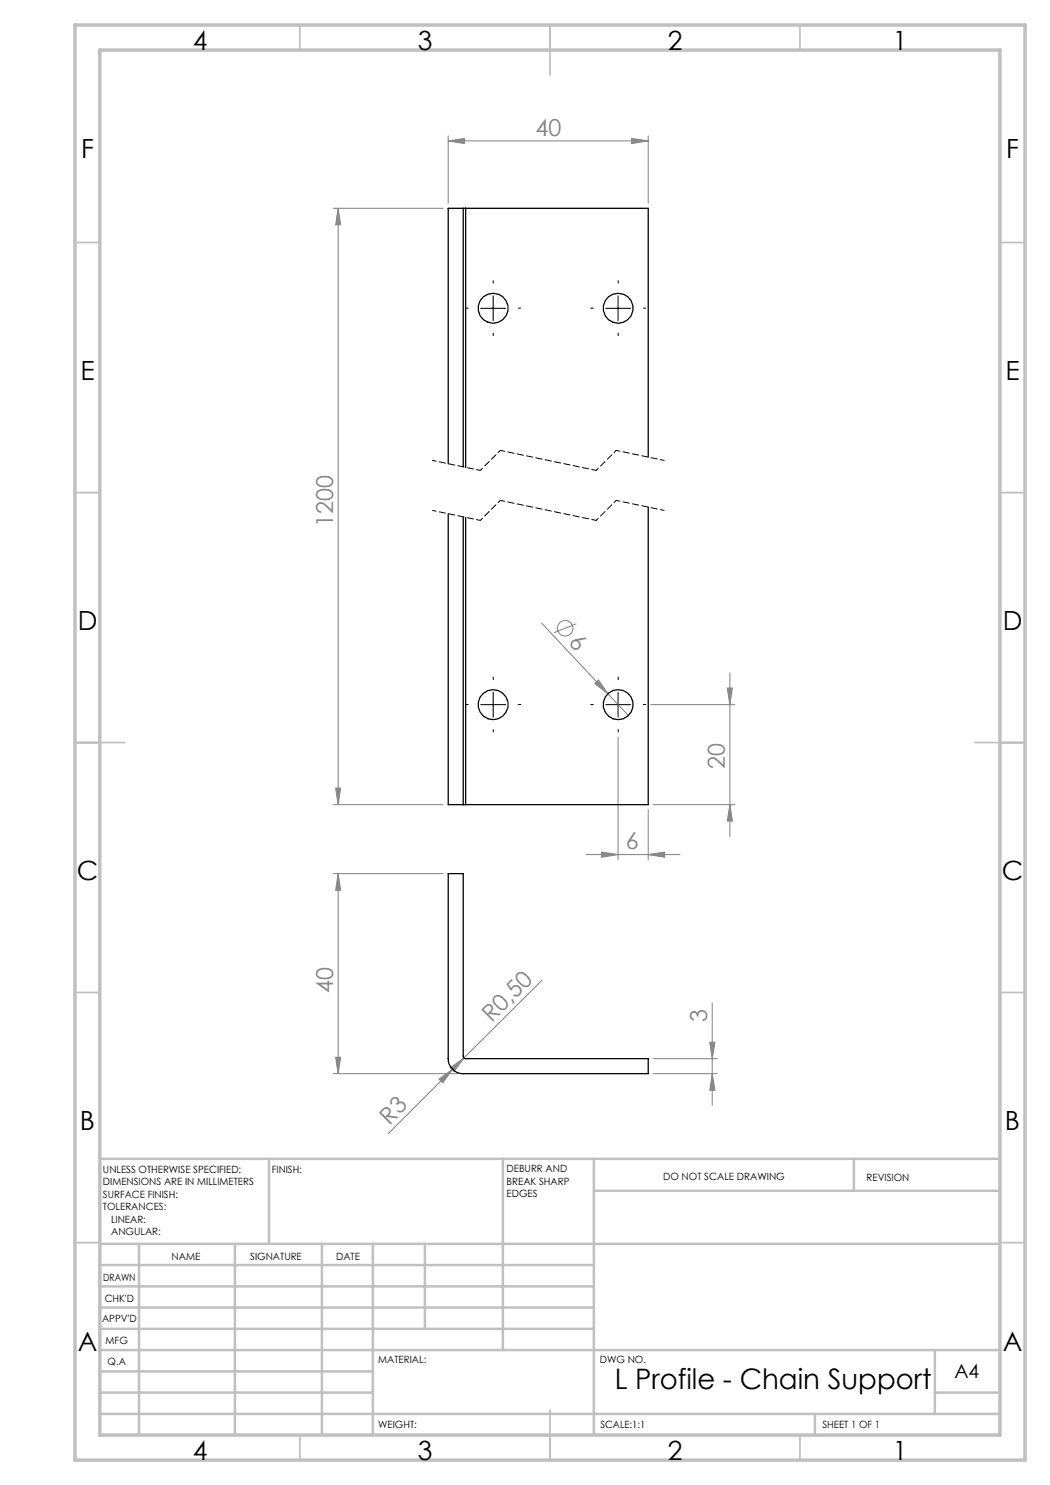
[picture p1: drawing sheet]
<svg xmlns="http://www.w3.org/2000/svg" width="210mm" height="297mm" viewBox="0 0 210 297" stroke-linecap="round" stroke-linejoin="round" font-family="sans-serif">
<g fill="none" stroke="#c0c0c0" stroke-width=".35">
<path d="M60 5v5M110 5v10M160 5v5M15 48.5h5M200 48.5h5M15 98.5h5M200 98.5h5M15 148.5h10M195 148.5h10M15 198.5h5M200 198.5h5M15 248.5h5"/>
<path d="M200 248.5h5M60 287v5M110 282v10M160 287v5"/>
</g>
<g fill="none" stroke="#c0c0c0" stroke-width=".5">
<path d="M53.8 231.8v17M100.6 231.8v38.2M118.8 231.8v55.2M118.8 238.2h81.2M170.8 231.8v6.4M200 231.8h-180v55.2M20 248.8h180M20 257.3h98.8M20 253h98.8M27.8 248.8v38.2M47 248.8v38.2M64.4 248.8v38.2"/>
<path d="M74.6 248.8v38.2M85 248.8v17M20 265.8h98.8M20 261.5h98.8M20 278.5h54.6M20 274.3h54.6M20 270h180M187 278.5h13M187 270v12.8M20 282.8h180M163 282.8v4.2"/>
</g>
<path d="M15 5h190v287h-190zM20 10h180v277h-180z" fill="none" stroke="#c0c0c0" stroke-width=".7"/>
<g fill="none" stroke="#808080" stroke-width=".2">
<path d="M89.6 28.2l3.3-.5v1zM89.6 27.2v13.4M89.6 28.2h40M126.3 27.7l3.3 .5-3.3 .5zM129.6 27.2v13.4M66.6 41.7h22M67.6 41.7l.5 3.2h-1zM67.6 41.7v119.2M108.3 124.6l17.4 18.5M115.3 124.8l-4.5 1.7M119 136.7l.7-.7 1.9 2.7zM145.5 137.6h1l-.5 3.3z"/>
<path d="M146 134.6v32.7M67.1 157.6h1l-.5 3.3zM123.6 147.4v24.5M130.1 140.9h16.9M66.6 160.9h22M66.6 174.7h22M67.6 174.7l.5 3.3h-1zM67.6 174.7v40M117.3 170.9h18.7M120.3 170.4l3.3 .5-3.3 .5zM129.6 170.9l3.3-.5v1zM129.6 161.9v10"/>
<path d="M130.6 160.9h16.4M146 160.9l.5 3.3h-1zM108.4 196l-20.1 20.1M66.6 214.7h25M67.1 211.5h1l-.5 3.2zM87.8 215.8l2.7-1.9-2 2.7zM90.1 213.6l2.7-2-2 2.7zM92.6 211.7l-15 15M130.6 214.7h12.9M130.6 211.7h12.9M142 208.5h1l-.5 3.2zM142.5 214.7l.5 3.3h-1z"/>
<path d="M142.5 200.6v20.5"/>
<circle cx="113" cy="125.7" r="1.56"/>
</g>
<g fill="none" stroke="#000" stroke-width=".2" stroke-dasharray="15.2 1.3 1.3 1.3">
<path d="M98.6 56.6v-.5M123.6 56.6v-.5M93.6 61.6h-.5M98.6 66.6v.5M103.6 61.6h.5M118.6 61.6h-.5M123.6 66.6v.5M128.6 61.6h.5M98.6 135.9v-.5M123.6 135.9v-.5M93.6 140.9h-.5M98.6 145.9v.5"/>
<path d="M103.6 140.9h.5M118.6 140.9h-.5M123.6 145.9v.5M128.6 140.9h.5"/>
</g>
<path d="M98.6 59.2v4.9M123.6 59.2v4.9M96.1 61.7h5M121.1 61.7h5M98.6 138.4v5M123.6 138.4v5M96.1 140.9h5M121.1 140.9h5" fill="none" stroke="#000" stroke-width=".2"/>
<path d="M96.1 94.1l-9.6-2M132.8 92.1l-9.6-2M96.1 104.1l-9.6-2M132.8 102.1l-9.6-2" fill="none" stroke="#000" stroke-width=".2" stroke-dasharray="1.3 .6" stroke-dashoffset=".5"/>
<path d="M100.1 90.1l-4 4M123.2 90.1l-4 4M100.1 100.1l-4 4M123.2 100.1l-4 4" fill="none" stroke="#000" stroke-width=".2" stroke-dasharray="1.3 .6" stroke-dashoffset=".7"/>
<path d="M119.2 94.1l-19.1-4M119.2 104.1l-19.1-4" fill="none" stroke="#000" stroke-width=".2" stroke-dasharray="1.3 .6" stroke-dashoffset=".4"/>
<g fill="#808080">
<path d="M119 136.7l.7-.7 1.9 2.7z"/>
<path d="M87.8 215.8l2.7-1.9-2 2.7z"/>
<path d="M90.1 213.6l2.7-2-2 2.7z"/>
<path d="M126.3 27.7l3.3 .5-3.3 .5zM89.6 28.2l3.3-.5v1z"/>
<path d="M120.3 170.4l3.3 .5-3.3 .5zM129.6 170.9l3.3-.5v1z"/>
<path d="M142.5 214.7l.5 3.3h-1zM142 208.5h1l-.5 3.2z"/>
<path d="M67.6 41.7l.5 3.2h-1zM67.1 157.6h1l-.5 3.3zM145.5 137.6h1l-.5 3.3zM146 160.9l.5 3.3h-1zM67.6 174.7l.5 3.3h-1zM67.1 211.5h1l-.5 3.2z"/>
</g>
<g fill="none" stroke="#000" stroke-width=".25">
<path d="M92.6 41.7h.5M92.6 41.7v51.7M92.6 41.7h-3v51.1M93.1 41.7h36.5v49.7M93.1 41.7v51.8M89.6 102.8v58.1h3M92.6 103.4v57.5M93.1 103.5v57.4M129.6 101.4v59.5h-36.5M89.6 174.7h3v36.6l.3 .4h36.7v3h-37a3 3 0 0 1-3-3zM92.6 160.9h.5"/>
<circle cx="98.6" cy="61.6" r="3"/>
<circle cx="123.6" cy="61.6" r="3"/>
<circle cx="98.6" cy="140.9" r="3"/>
<circle cx="123.6" cy="140.9" r="3"/>
</g>
<text font-size="5.6" x="122.9" y="277.9">L Profile - Chain Support</text>
<g font-size="5.3">
<text x="38.5" y="9.9">4</text>
<text x="83.5" y="9.9">3</text>
<text x="133.6" y="9.9">2</text>
<text x="178.6" y="9.9">1</text>
<text x="16.2" y="31.7">F</text>
<text x="201.2" y="31.7">F</text>
<text x="16.1" y="75.9">E</text>
<text x="201.1" y="75.9">E</text>
<text x="15.5" y="125.9">D</text>
<text x="200.5" y="125.9">D</text>
<text x="15.4" y="175.9">C</text>
<text x="200.4" y="175.9">C</text>
<text x="16" y="225.9">B</text>
<text x="201" y="225.9">B</text>
<text x="15.5" y="270.2">A</text>
<text x="200.5" y="270.2">A</text>
<text x="38.5" y="291.9">4</text>
<text x="83.5" y="291.9">3</text>
<text x="133.6" y="291.9">2</text>
<text x="178.6" y="291.9">1</text>
</g>
<g font-size="4.7" fill="#808080">
<text x="107.1" y="27.2">40</text>
<text x="66.6" y="105.3" transform="rotate(-90 66.6 105.3)">1200</text>
<text x="113.6" y="128.7" transform="rotate(47 113.6 128.7)">6</text>
<text x="145" y="153.9" transform="rotate(-90 145 153.9)">20</text>
<text x="125.2" y="169.9">6</text>
<text x="66.6" y="198.7" transform="rotate(-90 66.6 198.7)">40</text>
<text x="98.4" y="204.6" transform="rotate(-45 98.4 204.6)">R0,50</text>
<text x="141.5" y="204.4" transform="rotate(-90 141.5 204.4)">3</text>
<text x="77.9" y="225.1" transform="rotate(-45 77.9 225.1)">R3</text>
</g>
<text font-size="3.9" x="190.9" y="275.5">A4</text>
<g font-size="2">
<text x="20.6" y="234.6">UNLESS OTHERWISE SPECIFIED:</text>
<text x="20.6" y="237.1">DIMENSIONS ARE IN MILLIMETERS</text>
<text x="20.6" y="239.6">SURFACE FINISH:</text>
<text x="54.4" y="234.6">FINISH:</text>
<text x="101.3" y="234.5">DEBURR AND</text>
<text x="101.3" y="237">BREAK SHARP</text>
<text x="101.3" y="239.5">EDGES</text>
<text x="132.6" y="236">DO NOT SCALE DRAWING</text>
<text x="173.3" y="236.2">REVISION</text>
<text x="20.6" y="242.1">TOLERANCES:</text>
<text x="22.2" y="244.6">LINEAR:</text>
<text x="22.2" y="247.1">ANGULAR:</text>
<text x="34.3" y="252">NAME</text>
<text x="50" y="251.9">SIGNATURE</text>
<text x="67.2" y="251.9">DATE</text>
<text x="20.6" y="256.1">DRAWN</text>
<text x="20.9" y="260.3">CHK'D</text>
<text x="20.4" y="264.4">APPV'D</text>
<text x="21.1" y="268.8">MFG</text>
<text x="21.5" y="273">Q.A</text>
<text x="75.6" y="272.5">MATERIAL:</text>
<text x="120" y="272.5">DWG NO.</text>
<text x="75.6" y="285.5">WEIGHT:</text>
<text x="120.1" y="285.6">SCALE:1:1</text>
<text x="164.5" y="285.6">SHEET 1 OF 1</text>
</g>
</svg>
